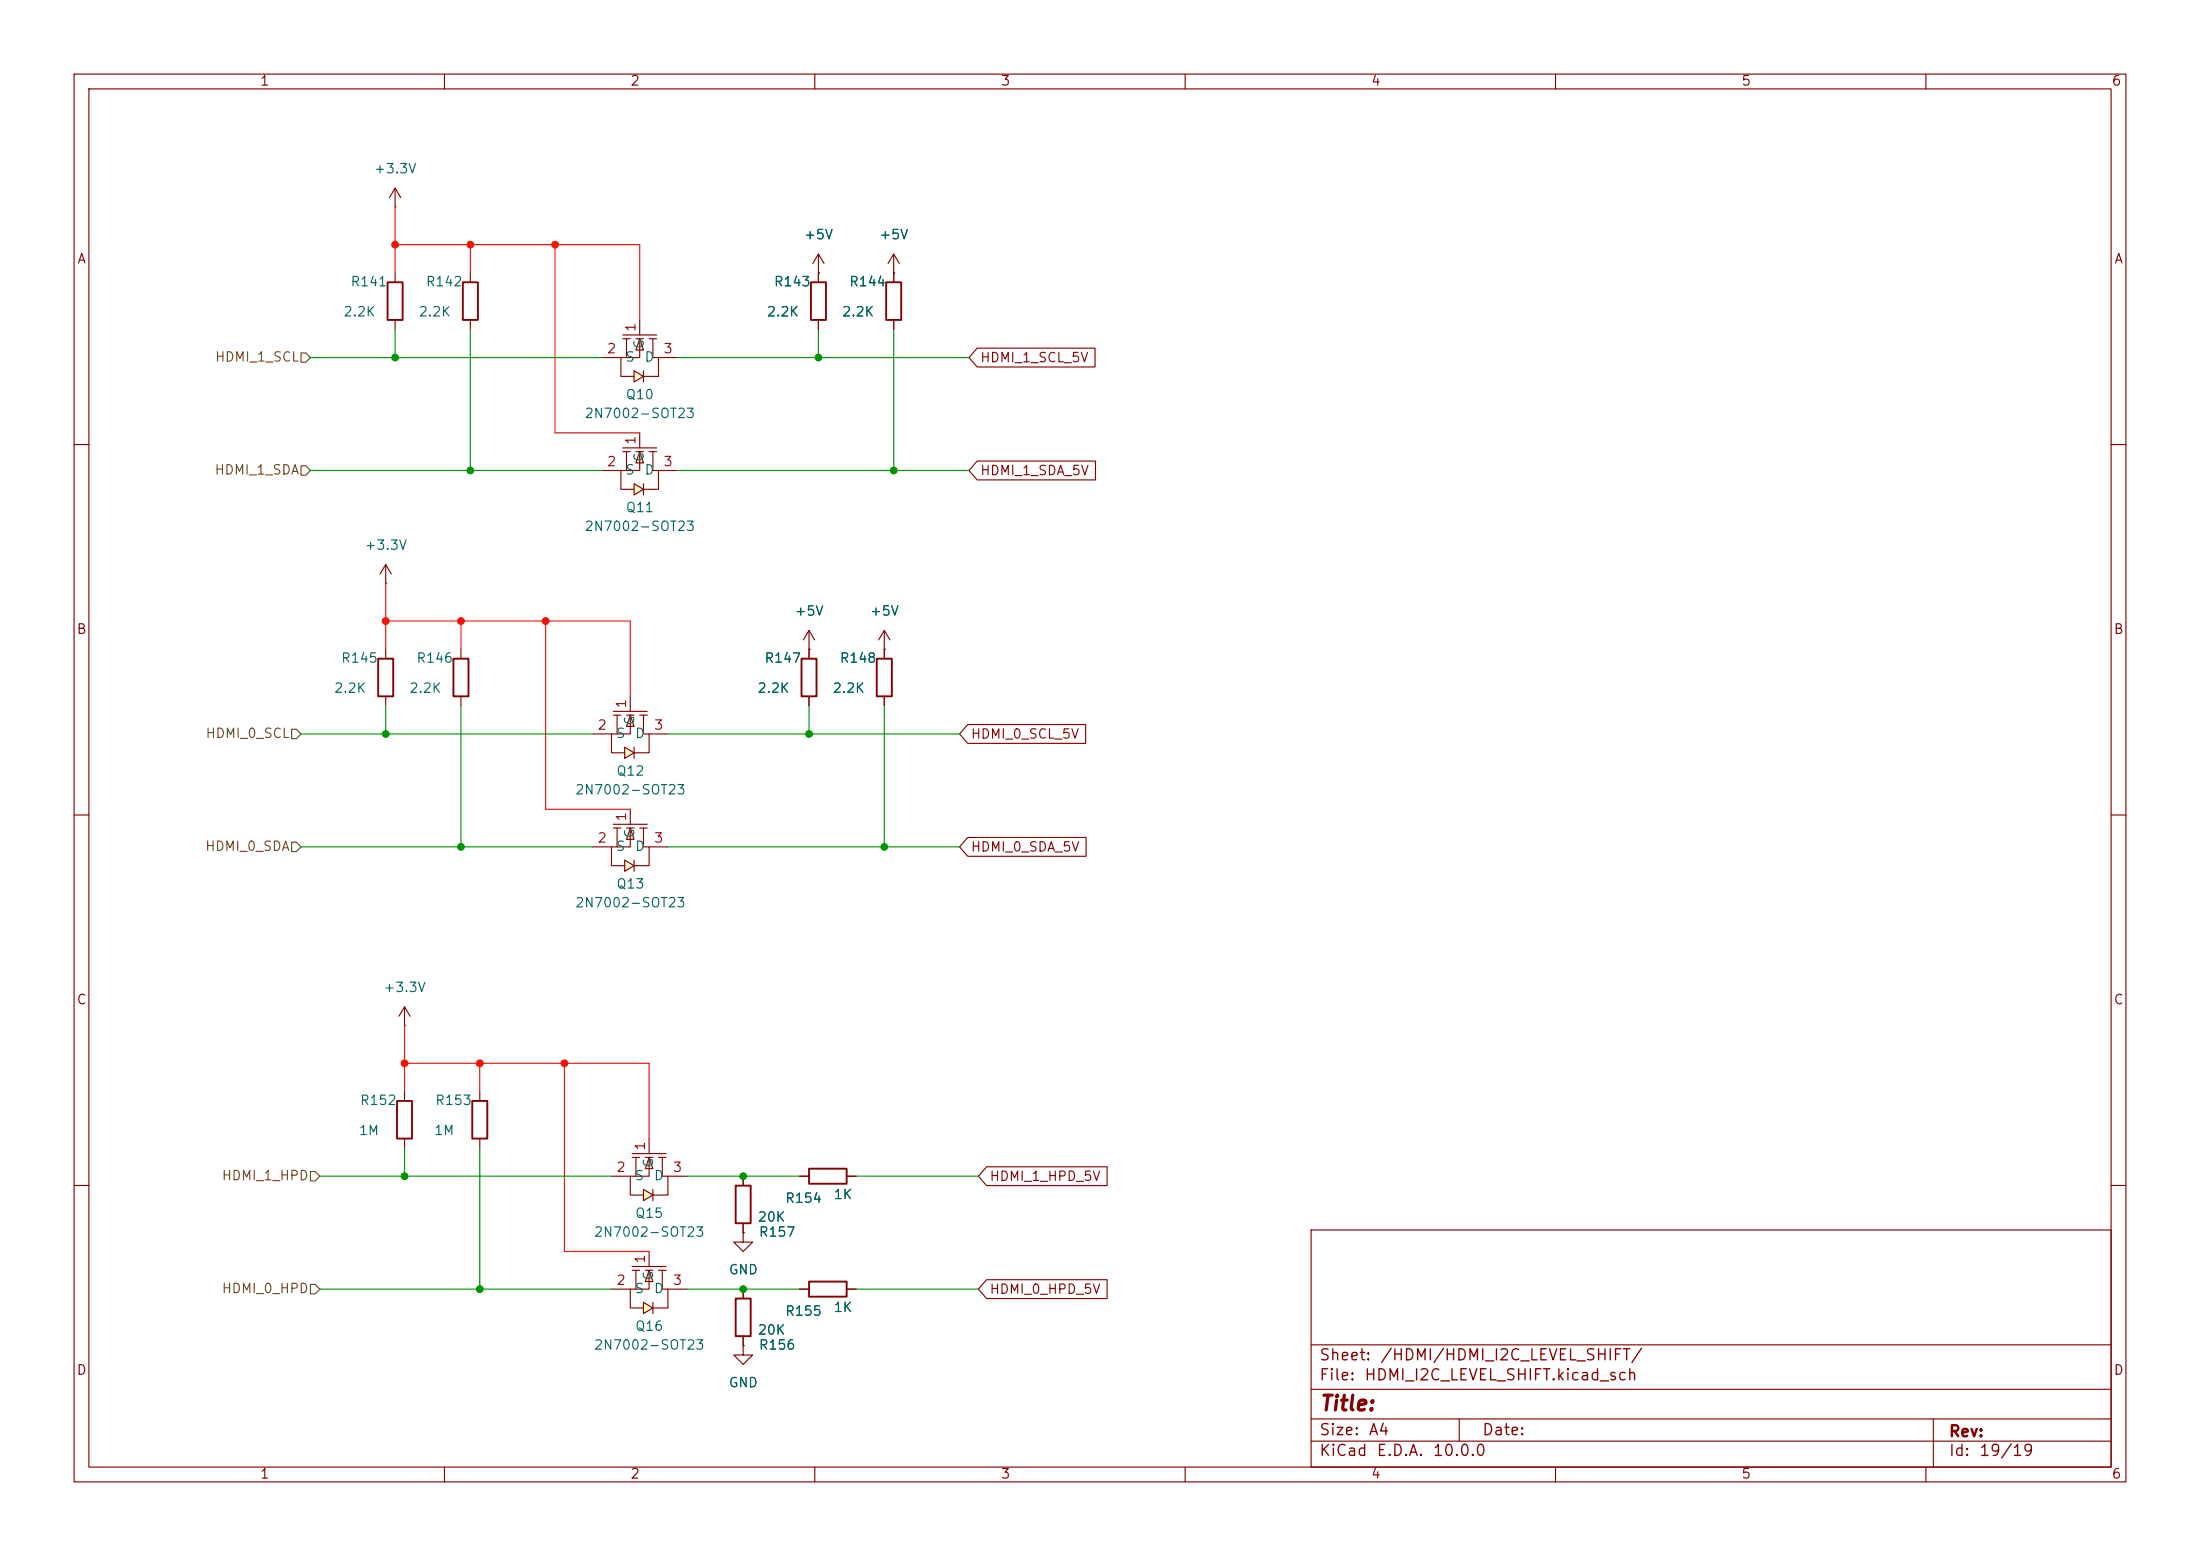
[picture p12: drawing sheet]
(kicad_sch
 (version 20260306)
 (generator "eeschema")
 (generator_version "10.0")
 (paper "A4")
 (lib_symbols
  (symbol "Device:R"
   (pin_numbers (hide yes))
   (pin_names
    (offset 0)) (exclude_from_sim no) (in_bom yes) (on_board yes)
   (in_pos_files yes)
   (duplicate_pin_numbers_are_jumpers no)
   (property "Reference" "R" (at 2.032 0 90) (show_name no) (do_not_autoplace no) (effects (font (size 1.27 1.27))))
   (property "Value" "R" (at 0 0 90) (show_name no) (do_not_autoplace no) (effects (font (size 1.27 1.27))))
   (property "Footprint" "" (at -1.778 0 90) (show_name no) (do_not_autoplace no) (hide yes) (effects (font (size 1.27 1.27))))
   (property "Datasheet" "" (at 0 0 0) (show_name no) (do_not_autoplace no) (hide yes) (effects (font (size 1.27 1.27))))
   (property "Description" "Resistor" (at 0 0 0) (show_name no) (do_not_autoplace no) (hide yes) (effects (font (size 1.27 1.27))))
   (symbol "R_0_1"
    (rectangle (start -1.016 -2.54) (end 1.016 2.54) (stroke (width 0.254) (type default)) (fill (type none))))
   (symbol "R_1_1"
    (pin passive line (at 0 3.81 270) (length 1.27) (name "" (effects (font (size 1.27 1.27)))) (number "1" (effects (font (size 1.27 1.27)))))
    (pin passive line (at 0 -3.81 90) (length 1.27) (name "" (effects (font (size 1.27 1.27)))) (number "2" (effects (font (size 1.27 1.27))))))
   (embedded_fonts no))
  (symbol "da:2N7002-SOT23" (exclude_from_sim no) (in_bom yes) (on_board yes)
   (in_pos_files yes)
   (duplicate_pin_numbers_are_jumpers no)
   (property "Reference" "Q" (at 0 10.16 0) (show_name no) (do_not_autoplace no) (effects (font (size 1.27 1.27))))
   (property "Value" "2N7002-SOT23" (at 0 -10.16 0) (show_name no) (do_not_autoplace no) (effects (font (size 1.27 1.27))))
   (property "Footprint" "easyeda2kicad:SOT-23_L2.9-W1.3-P1.90-LS2.4-BR" (at 0 -12.7 0) (show_name no) (do_not_autoplace no) (hide yes) (effects (font (size 1.27 1.27))))
   (property "Datasheet" "https://lcsc.com/product-detail/MOSFET_PUOLOP-2N7002-SOT23_C332103.html" (at 0 -15.24 0) (show_name no) (do_not_autoplace no) (hide yes) (effects (font (size 1.27 1.27))))
   (property "Description" "" (at 0 0 0) (show_name no) (do_not_autoplace no) (hide yes) (effects (font (size 1.27 1.27))))
   (property "LCSC Part" "C332103" (at 0 -17.78 0) (show_name no) (do_not_autoplace no) (hide yes) (effects (font (size 1.27 1.27))))
   (symbol "2N7002-SOT23_0_1"
    (polyline (pts (xy -3.05 2.29) (xy -3.05 -2.29)) (stroke (width 0) (type default)) (fill (type none)))
    (polyline (pts (xy -2.54 2.29) (xy -2.54 1.27)) (stroke (width 0) (type default)) (fill (type none)))
    (polyline (pts (xy -2.54 1.78) (xy 0 1.78) (xy 0 2.54) (xy 2.54 2.54) (xy 2.54 0.51)) (stroke (width 0) (type default)) (fill (type none)))
    (polyline (pts (xy -2.54 0) (xy -1.02 -0.51) (xy -1.02 0.51) (xy -2.54 0)) (stroke (width 0) (type default)) (fill (type background)))
    (polyline (pts (xy -2.54 0) (xy 0 0) (xy 0 -2.54) (xy 2.54 -2.54) (xy 2.54 -0.76)) (stroke (width 0) (type default)) (fill (type none)))
    (polyline (pts (xy -2.54 -0.51) (xy -2.54 0.51)) (stroke (width 0) (type default)) (fill (type none)))
    (polyline (pts (xy -2.54 -2.29) (xy -2.54 -1.27)) (stroke (width 0) (type default)) (fill (type none)))
    (polyline (pts (xy 0 -1.78) (xy -2.54 -1.78)) (stroke (width 0) (type default)) (fill (type none)))
    (polyline (pts (xy 2.54 0.51) (xy 1.78 -0.76) (xy 3.3 -0.76) (xy 2.54 0.51)) (stroke (width 0) (type default)) (fill (type background)))
    (polyline (pts (xy 3.3 0.51) (xy 3.05 0.51) (xy 2.03 0.51) (xy 1.78 0.51)) (stroke (width 0) (type default)) (fill (type none)))
    (pin unspecified line (at -5.08 0 0) (length 2.032) (name "G" (effects (font (size 1.27 1.27)))) (number "1" (effects (font (size 1.27 1.27)))))
    (pin unspecified line (at 0 -5.08 90) (length 2.54) (name "S" (effects (font (size 1.27 1.27)))) (number "2" (effects (font (size 1.27 1.27)))))
    (pin unspecified line (at 0 5.08 270) (length 2.54) (name "D" (effects (font (size 1.27 1.27)))) (number "3" (effects (font (size 1.27 1.27))))))
   (embedded_fonts no))
  (symbol "power:+3.3V"
   (power global)
   (pin_numbers (hide yes))
   (pin_names
    (offset 0) (hide yes)) (exclude_from_sim no) (in_bom yes) (on_board yes)
   (in_pos_files yes)
   (duplicate_pin_numbers_are_jumpers no)
   (property "Reference" "#PWR" (at 0 -3.81 0) (show_name no) (do_not_autoplace no) (hide yes) (effects (font (size 1.27 1.27))))
   (property "Value" "+3.3V" (at 0 3.556 0) (show_name no) (do_not_autoplace no) (effects (font (size 1.27 1.27))))
   (property "Footprint" "" (at 0 0 0) (show_name no) (do_not_autoplace no) (hide yes) (effects (font (size 1.27 1.27))))
   (property "Datasheet" "" (at 0 0 0) (show_name no) (do_not_autoplace no) (hide yes) (effects (font (size 1.27 1.27))))
   (property "Description" "Power symbol creates a global label with name \"+3.3V\"" (at 0 0 0) (show_name no) (do_not_autoplace no) (hide yes) (effects (font (size 1.27 1.27))))
   (symbol "+3.3V_0_1"
    (polyline (pts (xy -0.762 1.27) (xy 0 2.54)) (stroke (width 0) (type default)) (fill (type none)))
    (polyline (pts (xy 0 2.54) (xy 0.762 1.27)) (stroke (width 0) (type default)) (fill (type none)))
    (polyline (pts (xy 0 0) (xy 0 2.54)) (stroke (width 0) (type default)) (fill (type none))))
   (symbol "+3.3V_1_1"
    (pin power_in line (at 0 0 90) (length 0) (name "" (effects (font (size 1.27 1.27)))) (number "1" (effects (font (size 1.27 1.27))))))
   (embedded_fonts no))
  (symbol "power:+5V"
   (power global)
   (pin_numbers (hide yes))
   (pin_names
    (offset 0) (hide yes)) (exclude_from_sim no) (in_bom yes) (on_board yes)
   (in_pos_files yes)
   (duplicate_pin_numbers_are_jumpers no)
   (property "Reference" "#PWR" (at 0 -3.81 0) (show_name no) (do_not_autoplace no) (hide yes) (effects (font (size 1.27 1.27))))
   (property "Value" "+5V" (at 0 3.556 0) (show_name no) (do_not_autoplace no) (effects (font (size 1.27 1.27))))
   (property "Footprint" "" (at 0 0 0) (show_name no) (do_not_autoplace no) (hide yes) (effects (font (size 1.27 1.27))))
   (property "Datasheet" "" (at 0 0 0) (show_name no) (do_not_autoplace no) (hide yes) (effects (font (size 1.27 1.27))))
   (property "Description" "Power symbol creates a global label with name \"+5V\"" (at 0 0 0) (show_name no) (do_not_autoplace no) (hide yes) (effects (font (size 1.27 1.27))))
   (symbol "+5V_0_1"
    (polyline (pts (xy -0.762 1.27) (xy 0 2.54)) (stroke (width 0) (type default)) (fill (type none)))
    (polyline (pts (xy 0 2.54) (xy 0.762 1.27)) (stroke (width 0) (type default)) (fill (type none)))
    (polyline (pts (xy 0 0) (xy 0 2.54)) (stroke (width 0) (type default)) (fill (type none))))
   (symbol "+5V_1_1"
    (pin power_in line (at 0 0 90) (length 0) (name "" (effects (font (size 1.27 1.27)))) (number "1" (effects (font (size 1.27 1.27))))))
   (embedded_fonts no))
  (symbol "power:GND"
   (power global)
   (pin_numbers (hide yes))
   (pin_names
    (offset 0) (hide yes)) (exclude_from_sim no) (in_bom yes) (on_board yes)
   (in_pos_files yes)
   (duplicate_pin_numbers_are_jumpers no)
   (property "Reference" "#PWR" (at 0 -6.35 0) (show_name no) (do_not_autoplace no) (hide yes) (effects (font (size 1.27 1.27))))
   (property "Value" "GND" (at 0 -3.81 0) (show_name no) (do_not_autoplace no) (effects (font (size 1.27 1.27))))
   (property "Footprint" "" (at 0 0 0) (show_name no) (do_not_autoplace no) (hide yes) (effects (font (size 1.27 1.27))))
   (property "Datasheet" "" (at 0 0 0) (show_name no) (do_not_autoplace no) (hide yes) (effects (font (size 1.27 1.27))))
   (property "Description" "Power symbol creates a global label with name \"GND\" , ground" (at 0 0 0) (show_name no) (do_not_autoplace no) (hide yes) (effects (font (size 1.27 1.27))))
   (symbol "GND_0_1"
    (polyline (pts (xy 0 0) (xy 0 -1.27) (xy 1.27 -1.27) (xy 0 -2.54) (xy -1.27 -1.27) (xy 0 -1.27)) (stroke (width 0) (type default)) (fill (type none))))
   (symbol "GND_1_1"
    (pin power_in line (at 0 0 270) (length 0) (name "" (effects (font (size 1.27 1.27)))) (number "1" (effects (font (size 1.27 1.27))))))
   (embedded_fonts no)))
 (junction
  (at 120.65 63.5)
  (diameter 0)
  (color 0 0 0 0))
 (junction
  (at 100.33 158.75)
  (diameter 0)
  (color 0 0 0 0))
 (junction
  (at 62.23 114.3)
  (diameter 0)
  (color 0 0 0 0))
 (junction
  (at 52.07 83.82)
  (diameter 0)
  (color 0 0 0 0))
 (junction
  (at 73.66 83.82)
  (diameter 0)
  (color 0 0 0 0))
 (junction
  (at 53.34 48.26)
  (diameter 0)
  (color 0 0 0 0))
 (junction
  (at 52.07 99.06)
  (diameter 0)
  (color 0 0 0 0))
 (junction
  (at 62.23 83.82)
  (diameter 0)
  (color 0 0 0 0))
 (junction
  (at 110.49 48.26)
  (diameter 0)
  (color 0 0 0 0))
 (junction
  (at 109.22 99.06)
  (diameter 0)
  (color 0 0 0 0))
 (junction
  (at 119.38 114.3)
  (diameter 0)
  (color 0 0 0 0))
 (junction
  (at 63.5 63.5)
  (diameter 0)
  (color 0 0 0 0))
 (junction
  (at 64.77 173.99)
  (diameter 0)
  (color 0 0 0 0))
 (junction
  (at 76.2 143.51)
  (diameter 0)
  (color 0 0 0 0))
 (junction
  (at 54.61 158.75)
  (diameter 0)
  (color 0 0 0 0))
 (junction
  (at 53.34 33.02)
  (diameter 0)
  (color 0 0 0 0))
 (junction
  (at 74.93 33.02)
  (diameter 0)
  (color 0 0 0 0))
 (junction
  (at 100.33 173.99)
  (diameter 0)
  (color 0 0 0 0))
 (junction
  (at 63.5 33.02)
  (diameter 0)
  (color 0 0 0 0))
 (junction
  (at 64.77 143.51)
  (diameter 0)
  (color 0 0 0 0))
 (junction
  (at 54.61 143.51)
  (diameter 0)
  (color 0 0 0 0))
 (wire
  (pts (xy 54.61 158.75) (xy 43.18 158.75))
  (stroke (width 0) (type default)))
 (wire
  (pts (xy 52.07 99.06) (xy 80.01 99.06))
  (stroke (width 0) (type default)))
 (wire
  (pts (xy 85.09 83.82) (xy 73.66 83.82))
  (stroke (width 0) (type default)))
 (wire
  (pts (xy 74.93 58.42) (xy 74.93 33.02))
  (stroke (width 0) (type default)))
 (wire
  (pts (xy 85.09 93.98) (xy 85.09 83.82))
  (stroke (width 0) (type default)))
 (wire
  (pts (xy 109.22 99.06) (xy 129.54 99.06))
  (stroke (width 0) (type default)))
 (wire
  (pts (xy 76.2 168.91) (xy 76.2 143.51))
  (stroke (width 0) (type default)))
 (wire
  (pts (xy 64.77 147.32) (xy 64.77 143.51))
  (stroke (width 0) (type default)))
 (wire
  (pts (xy 52.07 95.25) (xy 52.07 99.06))
  (stroke (width 0) (type default)))
 (wire
  (pts (xy 119.38 114.3) (xy 129.54 114.3))
  (stroke (width 0) (type default)))
 (wire
  (pts (xy 120.65 63.5) (xy 130.81 63.5))
  (stroke (width 0) (type default)))
 (wire
  (pts (xy 54.61 143.51) (xy 54.61 147.32))
  (stroke (width 0) (type default)))
 (wire
  (pts (xy 90.17 114.3) (xy 119.38 114.3))
  (stroke (width 0) (type default)))
 (wire
  (pts (xy 54.61 138.43) (xy 54.61 143.51))
  (stroke (width 0) (type default)))
 (wire
  (pts (xy 92.71 173.99) (xy 100.33 173.99))
  (stroke (width 0) (type default)))
 (wire
  (pts (xy 73.66 83.82) (xy 62.23 83.82))
  (stroke (width 0) (type default)))
 (wire
  (pts (xy 54.61 154.94) (xy 54.61 158.75))
  (stroke (width 0) (type default)))
 (wire
  (pts (xy 87.63 153.67) (xy 87.63 143.51))
  (stroke (width 0) (type default)))
 (wire
  (pts (xy 100.33 173.99) (xy 107.95 173.99))
  (stroke (width 0) (type default)))
 (wire
  (pts (xy 119.38 114.3) (xy 119.38 95.25))
  (stroke (width 0) (type default)))
 (wire
  (pts (xy 100.33 158.75) (xy 107.95 158.75))
  (stroke (width 0) (type default)))
 (wire
  (pts (xy 76.2 143.51) (xy 64.77 143.51))
  (stroke (width 0) (type default)))
 (wire
  (pts (xy 91.44 63.5) (xy 120.65 63.5))
  (stroke (width 0) (type default)))
 (wire
  (pts (xy 53.34 27.94) (xy 53.34 33.02))
  (stroke (width 0) (type default)))
 (wire
  (pts (xy 62.23 95.25) (xy 62.23 114.3))
  (stroke (width 0) (type default)))
 (wire
  (pts (xy 41.91 63.5) (xy 63.5 63.5))
  (stroke (width 0) (type default)))
 (wire
  (pts (xy 87.63 143.51) (xy 76.2 143.51))
  (stroke (width 0) (type default)))
 (wire
  (pts (xy 52.07 83.82) (xy 62.23 83.82))
  (stroke (width 0) (type default)))
 (wire
  (pts (xy 40.64 114.3) (xy 62.23 114.3))
  (stroke (width 0) (type default)))
 (wire
  (pts (xy 91.44 48.26) (xy 110.49 48.26))
  (stroke (width 0) (type default)))
 (wire
  (pts (xy 120.65 63.5) (xy 120.65 44.45))
  (stroke (width 0) (type default)))
 (wire
  (pts (xy 53.34 33.02) (xy 53.34 36.83))
  (stroke (width 0) (type default)))
 (wire
  (pts (xy 86.36 43.18) (xy 86.36 33.02))
  (stroke (width 0) (type default)))
 (wire
  (pts (xy 73.66 109.22) (xy 73.66 83.82))
  (stroke (width 0) (type default)))
 (wire
  (pts (xy 86.36 58.42) (xy 74.93 58.42))
  (stroke (width 0) (type default)))
 (wire
  (pts (xy 53.34 48.26) (xy 81.28 48.26))
  (stroke (width 0) (type default)))
 (wire
  (pts (xy 86.36 33.02) (xy 74.93 33.02))
  (stroke (width 0) (type default)))
 (wire
  (pts (xy 52.07 78.74) (xy 52.07 83.82))
  (stroke (width 0) (type default)))
 (wire
  (pts (xy 81.28 63.5) (xy 63.5 63.5))
  (stroke (width 0) (type default)))
 (wire
  (pts (xy 54.61 143.51) (xy 64.77 143.51))
  (stroke (width 0) (type default)))
 (wire
  (pts (xy 87.63 168.91) (xy 76.2 168.91))
  (stroke (width 0) (type default)))
 (wire
  (pts (xy 53.34 33.02) (xy 63.5 33.02))
  (stroke (width 0) (type default)))
 (wire
  (pts (xy 63.5 36.83) (xy 63.5 33.02))
  (stroke (width 0) (type default)))
 (wire
  (pts (xy 82.55 173.99) (xy 64.77 173.99))
  (stroke (width 0) (type default)))
 (wire
  (pts (xy 109.22 99.06) (xy 109.22 95.25))
  (stroke (width 0) (type default)))
 (wire
  (pts (xy 52.07 99.06) (xy 40.64 99.06))
  (stroke (width 0) (type default)))
 (wire
  (pts (xy 115.57 173.99) (xy 132.08 173.99))
  (stroke (width 0) (type default)))
 (wire
  (pts (xy 52.07 83.82) (xy 52.07 87.63))
  (stroke (width 0) (type default)))
 (wire
  (pts (xy 74.93 33.02) (xy 63.5 33.02))
  (stroke (width 0) (type default)))
 (wire
  (pts (xy 53.34 44.45) (xy 53.34 48.26))
  (stroke (width 0) (type default)))
 (wire
  (pts (xy 43.18 173.99) (xy 64.77 173.99))
  (stroke (width 0) (type default)))
 (wire
  (pts (xy 110.49 48.26) (xy 130.81 48.26))
  (stroke (width 0) (type default)))
 (wire
  (pts (xy 63.5 44.45) (xy 63.5 63.5))
  (stroke (width 0) (type default)))
 (wire
  (pts (xy 80.01 114.3) (xy 62.23 114.3))
  (stroke (width 0) (type default)))
 (wire
  (pts (xy 115.57 158.75) (xy 132.08 158.75))
  (stroke (width 0) (type default)))
 (wire
  (pts (xy 110.49 48.26) (xy 110.49 44.45))
  (stroke (width 0) (type default)))
 (wire
  (pts (xy 54.61 158.75) (xy 82.55 158.75))
  (stroke (width 0) (type default)))
 (wire
  (pts (xy 90.17 99.06) (xy 109.22 99.06))
  (stroke (width 0) (type default)))
 (wire
  (pts (xy 92.71 158.75) (xy 100.33 158.75))
  (stroke (width 0) (type default)))
 (wire
  (pts (xy 85.09 109.22) (xy 73.66 109.22))
  (stroke (width 0) (type default)))
 (wire
  (pts (xy 53.34 48.26) (xy 41.91 48.26))
  (stroke (width 0) (type default)))
 (wire
  (pts (xy 64.77 154.94) (xy 64.77 173.99))
  (stroke (width 0) (type default)))
 (wire
  (pts (xy 62.23 87.63) (xy 62.23 83.82))
  (stroke (width 0) (type default)))
 (global_label "HDMI_1_SDA_5V"
  (shape input)
  (at 130.81 63.5 0)
  (fields_autoplaced yes)
  (effects (font (size 1.27 1.27)) (justify left))
  (property "Intersheetrefs" "${INTERSHEET_REFS}" (at 148.4304 63.5 0) (hide yes) (show_name no) (do_not_autoplace no) (effects (font (size 1.27 1.27)) (justify left))))
 (global_label "HDMI_0_HPD_5V"
  (shape input)
  (at 132.08 173.99 0)
  (fields_autoplaced yes)
  (effects (font (size 1.27 1.27)) (justify left))
  (property "Intersheetrefs" "${INTERSHEET_REFS}" (at 150.0028 173.99 0) (hide yes) (show_name no) (do_not_autoplace no) (effects (font (size 1.27 1.27)) (justify left))))
 (global_label "HDMI_1_HPD_5V"
  (shape input)
  (at 132.08 158.75 0)
  (fields_autoplaced yes)
  (effects (font (size 1.27 1.27)) (justify left))
  (property "Intersheetrefs" "${INTERSHEET_REFS}" (at 150.0028 158.75 0) (hide yes) (show_name no) (do_not_autoplace no) (effects (font (size 1.27 1.27)) (justify left))))
 (global_label "HDMI_0_SCL_5V"
  (shape input)
  (at 129.54 99.06 0)
  (fields_autoplaced yes)
  (effects (font (size 1.27 1.27)) (justify left))
  (property "Intersheetrefs" "${INTERSHEET_REFS}" (at 147.0999 99.06 0) (hide yes) (show_name no) (do_not_autoplace no) (effects (font (size 1.27 1.27)) (justify left))))
 (global_label "HDMI_0_SDA_5V"
  (shape input)
  (at 129.54 114.3 0)
  (fields_autoplaced yes)
  (effects (font (size 1.27 1.27)) (justify left))
  (property "Intersheetrefs" "${INTERSHEET_REFS}" (at 147.1604 114.3 0) (hide yes) (show_name no) (do_not_autoplace no) (effects (font (size 1.27 1.27)) (justify left))))
 (global_label "HDMI_1_SCL_5V"
  (shape input)
  (at 130.81 48.26 0)
  (fields_autoplaced yes)
  (effects (font (size 1.27 1.27)) (justify left))
  (property "Intersheetrefs" "${INTERSHEET_REFS}" (at 148.3699 48.26 0) (hide yes) (show_name no) (do_not_autoplace no) (effects (font (size 1.27 1.27)) (justify left))))
 (hierarchical_label "HDMI_0_SCL"
  (shape input)
  (at 40.64 99.06 180)
  (effects (font (size 1.27 1.27)) (justify right)))
 (hierarchical_label "HDMI_1_SDA"
  (shape input)
  (at 41.91 63.5 180)
  (effects (font (size 1.27 1.27)) (justify right)))
 (hierarchical_label "HDMI_1_SCL"
  (shape input)
  (at 41.91 48.26 180)
  (effects (font (size 1.27 1.27)) (justify right)))
 (hierarchical_label "HDMI_1_HPD"
  (shape input)
  (at 43.18 158.75 180)
  (effects (font (size 1.27 1.27)) (justify right)))
 (hierarchical_label "HDMI_0_HPD"
  (shape input)
  (at 43.18 173.99 180)
  (effects (font (size 1.27 1.27)) (justify right)))
 (hierarchical_label "HDMI_0_SDA"
  (shape input)
  (at 40.64 114.3 180)
  (effects (font (size 1.27 1.27)) (justify right)))
 (symbol
  (lib_id "power:+5V")
  (at 110.49 36.83 0)
  (unit 1)
  (body_style 1)
  (exclude_from_sim no)
  (in_bom yes)
  (on_board yes)
  (in_pos_files yes)
  (dnp no)
  (fields_autoplaced yes)
  (property "Reference" "#PWR0573" (at 110.49 40.64 0) (hide yes) (show_name no) (do_not_autoplace no) (effects (font (size 1.27 1.27))))
  (property "Value" "+5V" (at 110.49 31.75 0) (show_name no) (do_not_autoplace no) (effects (font (size 1.27 1.27))))
  (property "Footprint" "" (at 110.49 36.83 0) (hide yes) (show_name no) (do_not_autoplace no) (effects (font (size 1.27 1.27))))
  (property "Datasheet" "" (at 110.49 36.83 0) (hide yes) (show_name no) (do_not_autoplace no) (effects (font (size 1.27 1.27))))
  (property "Description" "Power symbol creates a global label with name \"+5V\"" (at 110.49 36.83 0) (hide yes) (show_name no) (do_not_autoplace no) (effects (font (size 1.27 1.27))))
  (pin "1"))
 (symbol
  (lib_id "Device:R")
  (at 100.33 177.8 0)
  (unit 1)
  (body_style 1)
  (exclude_from_sim no)
  (in_bom yes)
  (on_board yes)
  (in_pos_files yes)
  (dnp no)
  (property "Reference" "R156" (at 104.902 181.61 0) (show_name no) (do_not_autoplace no) (effects (font (size 1.27 1.27))))
  (property "Value" "20K" (at 104.14 179.578 0) (show_name no) (do_not_autoplace no) (effects (font (size 1.27 1.27))))
  (property "Footprint" "Resistor_SMD:R_0402_1005Metric" (at 98.552 177.8 90) (hide yes) (show_name no) (do_not_autoplace no) (effects (font (size 1.27 1.27))))
  (property "Datasheet" "" (at 100.33 177.8 0) (hide yes) (show_name no) (do_not_autoplace no) (effects (font (size 1.27 1.27))))
  (property "Description" "Resistor" (at 100.33 177.8 0) (hide yes) (show_name no) (do_not_autoplace no) (effects (font (size 1.27 1.27))))
  (pin "1")
  (pin "2"))
 (symbol
  (lib_id "power:+3.3V")
  (at 54.61 138.43 0)
  (unit 1)
  (body_style 1)
  (exclude_from_sim no)
  (in_bom yes)
  (on_board yes)
  (in_pos_files yes)
  (dnp no)
  (fields_autoplaced yes)
  (property "Reference" "#PWR0583" (at 54.61 142.24 0) (hide yes) (show_name no) (do_not_autoplace no) (effects (font (size 1.27 1.27))))
  (property "Value" "+3.3V" (at 54.61 133.35 0) (show_name no) (do_not_autoplace no) (effects (font (size 1.27 1.27))))
  (property "Footprint" "" (at 54.61 138.43 0) (hide yes) (show_name no) (do_not_autoplace no) (effects (font (size 1.27 1.27))))
  (property "Datasheet" "" (at 54.61 138.43 0) (hide yes) (show_name no) (do_not_autoplace no) (effects (font (size 1.27 1.27))))
  (property "Description" "Power symbol creates a global label with name \"+3.3V\"" (at 54.61 138.43 0) (hide yes) (show_name no) (do_not_autoplace no) (effects (font (size 1.27 1.27))))
  (pin "1"))
 (symbol
  (lib_id "power:GND")
  (at 100.33 181.61 0)
  (unit 1)
  (body_style 1)
  (exclude_from_sim no)
  (in_bom yes)
  (on_board yes)
  (in_pos_files yes)
  (dnp no)
  (fields_autoplaced yes)
  (property "Reference" "#PWR0585" (at 100.33 187.96 0) (hide yes) (show_name no) (do_not_autoplace no) (effects (font (size 1.27 1.27))))
  (property "Value" "GND" (at 100.33 186.69 0) (show_name no) (do_not_autoplace no) (effects (font (size 1.27 1.27))))
  (property "Footprint" "" (at 100.33 181.61 0) (hide yes) (show_name no) (do_not_autoplace no) (effects (font (size 1.27 1.27))))
  (property "Datasheet" "" (at 100.33 181.61 0) (hide yes) (show_name no) (do_not_autoplace no) (effects (font (size 1.27 1.27))))
  (property "Description" "Power symbol creates a global label with name \"GND\" , ground" (at 100.33 181.61 0) (hide yes) (show_name no) (do_not_autoplace no) (effects (font (size 1.27 1.27))))
  (pin "1"))
 (symbol
  (lib_id "power:+3.3V")
  (at 53.34 27.94 0)
  (unit 1)
  (body_style 1)
  (exclude_from_sim no)
  (in_bom yes)
  (on_board yes)
  (in_pos_files yes)
  (dnp no)
  (fields_autoplaced yes)
  (property "Reference" "#PWR0575" (at 53.34 31.75 0) (hide yes) (show_name no) (do_not_autoplace no) (effects (font (size 1.27 1.27))))
  (property "Value" "+3.3V" (at 53.34 22.86 0) (show_name no) (do_not_autoplace no) (effects (font (size 1.27 1.27))))
  (property "Footprint" "" (at 53.34 27.94 0) (hide yes) (show_name no) (do_not_autoplace no) (effects (font (size 1.27 1.27))))
  (property "Datasheet" "" (at 53.34 27.94 0) (hide yes) (show_name no) (do_not_autoplace no) (effects (font (size 1.27 1.27))))
  (property "Description" "Power symbol creates a global label with name \"+3.3V\"" (at 53.34 27.94 0) (hide yes) (show_name no) (do_not_autoplace no) (effects (font (size 1.27 1.27))))
  (pin "1"))
 (symbol
  (lib_id "Device:R")
  (at 53.34 40.64 180)
  (unit 1)
  (body_style 1)
  (exclude_from_sim no)
  (in_bom yes)
  (on_board yes)
  (in_pos_files yes)
  (dnp no)
  (property "Reference" "R141" (at 49.784 38.1 0) (show_name no) (do_not_autoplace no) (effects (font (size 1.27 1.27))))
  (property "Value" "2.2K" (at 48.514 42.164 0) (show_name no) (do_not_autoplace no) (effects (font (size 1.27 1.27))))
  (property "Footprint" "Resistor_SMD:R_0402_1005Metric" (at 55.118 40.64 90) (hide yes) (show_name no) (do_not_autoplace no) (effects (font (size 1.27 1.27))))
  (property "Datasheet" "" (at 53.34 40.64 0) (hide yes) (show_name no) (do_not_autoplace no) (effects (font (size 1.27 1.27))))
  (property "Description" "Resistor" (at 53.34 40.64 0) (hide yes) (show_name no) (do_not_autoplace no) (effects (font (size 1.27 1.27))))
  (pin "1")
  (pin "2"))
 (symbol
  (lib_id "Device:R")
  (at 111.76 173.99 270)
  (unit 1)
  (body_style 1)
  (exclude_from_sim no)
  (in_bom yes)
  (on_board yes)
  (in_pos_files yes)
  (dnp no)
  (property "Reference" "R155" (at 108.458 177.038 90) (show_name no) (do_not_autoplace no) (effects (font (size 1.27 1.27))))
  (property "Value" "1K" (at 113.792 176.53 90) (show_name no) (do_not_autoplace no) (effects (font (size 1.27 1.27))))
  (property "Footprint" "Resistor_SMD:R_0402_1005Metric" (at 111.76 172.212 90) (hide yes) (show_name no) (do_not_autoplace no) (effects (font (size 1.27 1.27))))
  (property "Datasheet" "" (at 111.76 173.99 0) (hide yes) (show_name no) (do_not_autoplace no) (effects (font (size 1.27 1.27))))
  (property "Description" "Resistor" (at 111.76 173.99 0) (hide yes) (show_name no) (do_not_autoplace no) (effects (font (size 1.27 1.27))))
  (pin "1")
  (pin "2"))
 (symbol
  (lib_id "da:2N7002-SOT23")
  (at 87.63 173.99 270)
  (unit 1)
  (body_style 1)
  (exclude_from_sim no)
  (in_bom yes)
  (on_board yes)
  (in_pos_files yes)
  (dnp no)
  (property "Reference" "Q16" (at 87.63 179.07 90) (show_name no) (do_not_autoplace no) (effects (font (size 1.27 1.27))))
  (property "Value" "2N7002-SOT23" (at 87.63 181.61 90) (show_name no) (do_not_autoplace no) (effects (font (size 1.27 1.27))))
  (property "Footprint" "easyeda2kicad:SOT-23_L2.9-W1.3-P1.90-LS2.4-BR" (at 74.93 173.99 0) (hide yes) (show_name no) (do_not_autoplace no) (effects (font (size 1.27 1.27))))
  (property "Datasheet" "https://lcsc.com/product-detail/MOSFET_PUOLOP-2N7002-SOT23_C332103.html" (at 72.39 173.99 0) (hide yes) (show_name no) (do_not_autoplace no) (effects (font (size 1.27 1.27))))
  (property "Description" "" (at 87.63 173.99 0) (hide yes) (show_name no) (do_not_autoplace no) (effects (font (size 1.27 1.27))))
  (property "LCSC Part" "C332103" (at 69.85 173.99 0) (hide yes) (show_name no) (do_not_autoplace no) (effects (font (size 1.27 1.27))))
  (pin "3")
  (pin "1")
  (pin "2"))
 (symbol
  (lib_id "da:2N7002-SOT23")
  (at 85.09 114.3 270)
  (unit 1)
  (body_style 1)
  (exclude_from_sim no)
  (in_bom yes)
  (on_board yes)
  (in_pos_files yes)
  (dnp no)
  (property "Reference" "Q13" (at 85.09 119.38 90) (show_name no) (do_not_autoplace no) (effects (font (size 1.27 1.27))))
  (property "Value" "2N7002-SOT23" (at 85.09 121.92 90) (show_name no) (do_not_autoplace no) (effects (font (size 1.27 1.27))))
  (property "Footprint" "easyeda2kicad:SOT-23_L2.9-W1.3-P1.90-LS2.4-BR" (at 72.39 114.3 0) (hide yes) (show_name no) (do_not_autoplace no) (effects (font (size 1.27 1.27))))
  (property "Datasheet" "https://lcsc.com/product-detail/MOSFET_PUOLOP-2N7002-SOT23_C332103.html" (at 69.85 114.3 0) (hide yes) (show_name no) (do_not_autoplace no) (effects (font (size 1.27 1.27))))
  (property "Description" "" (at 85.09 114.3 0) (hide yes) (show_name no) (do_not_autoplace no) (effects (font (size 1.27 1.27))))
  (property "LCSC Part" "C332103" (at 67.31 114.3 0) (hide yes) (show_name no) (do_not_autoplace no) (effects (font (size 1.27 1.27))))
  (pin "3")
  (pin "1")
  (pin "2"))
 (symbol
  (lib_id "power:+5V")
  (at 119.38 87.63 0)
  (unit 1)
  (body_style 1)
  (exclude_from_sim no)
  (in_bom yes)
  (on_board yes)
  (in_pos_files yes)
  (dnp no)
  (fields_autoplaced yes)
  (property "Reference" "#PWR0578" (at 119.38 91.44 0) (hide yes) (show_name no) (do_not_autoplace no) (effects (font (size 1.27 1.27))))
  (property "Value" "+5V" (at 119.38 82.55 0) (show_name no) (do_not_autoplace no) (effects (font (size 1.27 1.27))))
  (property "Footprint" "" (at 119.38 87.63 0) (hide yes) (show_name no) (do_not_autoplace no) (effects (font (size 1.27 1.27))))
  (property "Datasheet" "" (at 119.38 87.63 0) (hide yes) (show_name no) (do_not_autoplace no) (effects (font (size 1.27 1.27))))
  (property "Description" "Power symbol creates a global label with name \"+5V\"" (at 119.38 87.63 0) (hide yes) (show_name no) (do_not_autoplace no) (effects (font (size 1.27 1.27))))
  (pin "1"))
 (symbol
  (lib_id "da:2N7002-SOT23")
  (at 86.36 63.5 270)
  (unit 1)
  (body_style 1)
  (exclude_from_sim no)
  (in_bom yes)
  (on_board yes)
  (in_pos_files yes)
  (dnp no)
  (property "Reference" "Q11" (at 86.36 68.58 90) (show_name no) (do_not_autoplace no) (effects (font (size 1.27 1.27))))
  (property "Value" "2N7002-SOT23" (at 86.36 71.12 90) (show_name no) (do_not_autoplace no) (effects (font (size 1.27 1.27))))
  (property "Footprint" "easyeda2kicad:SOT-23_L2.9-W1.3-P1.90-LS2.4-BR" (at 73.66 63.5 0) (hide yes) (show_name no) (do_not_autoplace no) (effects (font (size 1.27 1.27))))
  (property "Datasheet" "https://lcsc.com/product-detail/MOSFET_PUOLOP-2N7002-SOT23_C332103.html" (at 71.12 63.5 0) (hide yes) (show_name no) (do_not_autoplace no) (effects (font (size 1.27 1.27))))
  (property "Description" "" (at 86.36 63.5 0) (hide yes) (show_name no) (do_not_autoplace no) (effects (font (size 1.27 1.27))))
  (property "LCSC Part" "C332103" (at 68.58 63.5 0) (hide yes) (show_name no) (do_not_autoplace no) (effects (font (size 1.27 1.27))))
  (pin "3")
  (pin "1")
  (pin "2"))
 (symbol
  (lib_id "da:2N7002-SOT23")
  (at 87.63 158.75 270)
  (unit 1)
  (body_style 1)
  (exclude_from_sim no)
  (in_bom yes)
  (on_board yes)
  (in_pos_files yes)
  (dnp no)
  (property "Reference" "Q15" (at 87.63 163.83 90) (show_name no) (do_not_autoplace no) (effects (font (size 1.27 1.27))))
  (property "Value" "2N7002-SOT23" (at 87.63 166.37 90) (show_name no) (do_not_autoplace no) (effects (font (size 1.27 1.27))))
  (property "Footprint" "easyeda2kicad:SOT-23_L2.9-W1.3-P1.90-LS2.4-BR" (at 74.93 158.75 0) (hide yes) (show_name no) (do_not_autoplace no) (effects (font (size 1.27 1.27))))
  (property "Datasheet" "https://lcsc.com/product-detail/MOSFET_PUOLOP-2N7002-SOT23_C332103.html" (at 72.39 158.75 0) (hide yes) (show_name no) (do_not_autoplace no) (effects (font (size 1.27 1.27))))
  (property "Description" "" (at 87.63 158.75 0) (hide yes) (show_name no) (do_not_autoplace no) (effects (font (size 1.27 1.27))))
  (property "LCSC Part" "C332103" (at 69.85 158.75 0) (hide yes) (show_name no) (do_not_autoplace no) (effects (font (size 1.27 1.27))))
  (pin "3")
  (pin "1")
  (pin "2"))
 (symbol
  (lib_id "da:2N7002-SOT23")
  (at 85.09 99.06 270)
  (unit 1)
  (body_style 1)
  (exclude_from_sim no)
  (in_bom yes)
  (on_board yes)
  (in_pos_files yes)
  (dnp no)
  (property "Reference" "Q12" (at 85.09 104.14 90) (show_name no) (do_not_autoplace no) (effects (font (size 1.27 1.27))))
  (property "Value" "2N7002-SOT23" (at 85.09 106.68 90) (show_name no) (do_not_autoplace no) (effects (font (size 1.27 1.27))))
  (property "Footprint" "easyeda2kicad:SOT-23_L2.9-W1.3-P1.90-LS2.4-BR" (at 72.39 99.06 0) (hide yes) (show_name no) (do_not_autoplace no) (effects (font (size 1.27 1.27))))
  (property "Datasheet" "https://lcsc.com/product-detail/MOSFET_PUOLOP-2N7002-SOT23_C332103.html" (at 69.85 99.06 0) (hide yes) (show_name no) (do_not_autoplace no) (effects (font (size 1.27 1.27))))
  (property "Description" "" (at 85.09 99.06 0) (hide yes) (show_name no) (do_not_autoplace no) (effects (font (size 1.27 1.27))))
  (property "LCSC Part" "C332103" (at 67.31 99.06 0) (hide yes) (show_name no) (do_not_autoplace no) (effects (font (size 1.27 1.27))))
  (pin "3")
  (pin "1")
  (pin "2"))
 (symbol
  (lib_id "Device:R")
  (at 120.65 40.64 180)
  (unit 1)
  (body_style 1)
  (exclude_from_sim no)
  (in_bom yes)
  (on_board yes)
  (in_pos_files yes)
  (dnp no)
  (property "Reference" "R144" (at 117.094 38.1 0) (show_name no) (do_not_autoplace no) (effects (font (size 1.27 1.27))))
  (property "Value" "2.2K" (at 115.824 42.164 0) (show_name no) (do_not_autoplace no) (effects (font (size 1.27 1.27))))
  (property "Footprint" "Resistor_SMD:R_0402_1005Metric" (at 122.428 40.64 90) (hide yes) (show_name no) (do_not_autoplace no) (effects (font (size 1.27 1.27))))
  (property "Datasheet" "" (at 120.65 40.64 0) (hide yes) (show_name no) (do_not_autoplace no) (effects (font (size 1.27 1.27))))
  (property "Description" "Resistor" (at 120.65 40.64 0) (hide yes) (show_name no) (do_not_autoplace no) (effects (font (size 1.27 1.27))))
  (pin "1")
  (pin "2"))
 (symbol
  (lib_id "Device:R")
  (at 54.61 151.13 180)
  (unit 1)
  (body_style 1)
  (exclude_from_sim no)
  (in_bom yes)
  (on_board yes)
  (in_pos_files yes)
  (dnp no)
  (property "Reference" "R152" (at 51.054 148.59 0) (show_name no) (do_not_autoplace no) (effects (font (size 1.27 1.27))))
  (property "Value" "1M" (at 49.784 152.654 0) (show_name no) (do_not_autoplace no) (effects (font (size 1.27 1.27))))
  (property "Footprint" "Resistor_SMD:R_0402_1005Metric" (at 56.388 151.13 90) (hide yes) (show_name no) (do_not_autoplace no) (effects (font (size 1.27 1.27))))
  (property "Datasheet" "" (at 54.61 151.13 0) (hide yes) (show_name no) (do_not_autoplace no) (effects (font (size 1.27 1.27))))
  (property "Description" "Resistor" (at 54.61 151.13 0) (hide yes) (show_name no) (do_not_autoplace no) (effects (font (size 1.27 1.27))))
  (pin "1")
  (pin "2"))
 (symbol
  (lib_id "Device:R")
  (at 100.33 162.56 0)
  (unit 1)
  (body_style 1)
  (exclude_from_sim no)
  (in_bom yes)
  (on_board yes)
  (in_pos_files yes)
  (dnp no)
  (property "Reference" "R157" (at 104.902 166.37 0) (show_name no) (do_not_autoplace no) (effects (font (size 1.27 1.27))))
  (property "Value" "20K" (at 104.14 164.338 0) (show_name no) (do_not_autoplace no) (effects (font (size 1.27 1.27))))
  (property "Footprint" "Resistor_SMD:R_0402_1005Metric" (at 98.552 162.56 90) (hide yes) (show_name no) (do_not_autoplace no) (effects (font (size 1.27 1.27))))
  (property "Datasheet" "" (at 100.33 162.56 0) (hide yes) (show_name no) (do_not_autoplace no) (effects (font (size 1.27 1.27))))
  (property "Description" "Resistor" (at 100.33 162.56 0) (hide yes) (show_name no) (do_not_autoplace no) (effects (font (size 1.27 1.27))))
  (pin "1")
  (pin "2"))
 (symbol
  (lib_id "Device:R")
  (at 110.49 40.64 180)
  (unit 1)
  (body_style 1)
  (exclude_from_sim no)
  (in_bom yes)
  (on_board yes)
  (in_pos_files yes)
  (dnp no)
  (property "Reference" "R143" (at 106.934 38.1 0) (show_name no) (do_not_autoplace no) (effects (font (size 1.27 1.27))))
  (property "Value" "2.2K" (at 105.664 42.164 0) (show_name no) (do_not_autoplace no) (effects (font (size 1.27 1.27))))
  (property "Footprint" "Resistor_SMD:R_0402_1005Metric" (at 112.268 40.64 90) (hide yes) (show_name no) (do_not_autoplace no) (effects (font (size 1.27 1.27))))
  (property "Datasheet" "" (at 110.49 40.64 0) (hide yes) (show_name no) (do_not_autoplace no) (effects (font (size 1.27 1.27))))
  (property "Description" "Resistor" (at 110.49 40.64 0) (hide yes) (show_name no) (do_not_autoplace no) (effects (font (size 1.27 1.27))))
  (pin "1")
  (pin "2"))
 (symbol
  (lib_id "da:2N7002-SOT23")
  (at 86.36 48.26 270)
  (unit 1)
  (body_style 1)
  (exclude_from_sim no)
  (in_bom yes)
  (on_board yes)
  (in_pos_files yes)
  (dnp no)
  (property "Reference" "Q10" (at 86.36 53.34 90) (show_name no) (do_not_autoplace no) (effects (font (size 1.27 1.27))))
  (property "Value" "2N7002-SOT23" (at 86.36 55.88 90) (show_name no) (do_not_autoplace no) (effects (font (size 1.27 1.27))))
  (property "Footprint" "easyeda2kicad:SOT-23_L2.9-W1.3-P1.90-LS2.4-BR" (at 73.66 48.26 0) (hide yes) (show_name no) (do_not_autoplace no) (effects (font (size 1.27 1.27))))
  (property "Datasheet" "https://lcsc.com/product-detail/MOSFET_PUOLOP-2N7002-SOT23_C332103.html" (at 71.12 48.26 0) (hide yes) (show_name no) (do_not_autoplace no) (effects (font (size 1.27 1.27))))
  (property "Description" "" (at 86.36 48.26 0) (hide yes) (show_name no) (do_not_autoplace no) (effects (font (size 1.27 1.27))))
  (property "LCSC Part" "C332103" (at 68.58 48.26 0) (hide yes) (show_name no) (do_not_autoplace no) (effects (font (size 1.27 1.27))))
  (pin "3")
  (pin "1")
  (pin "2"))
 (symbol
  (lib_id "power:GND")
  (at 100.33 166.37 0)
  (unit 1)
  (body_style 1)
  (exclude_from_sim no)
  (in_bom yes)
  (on_board yes)
  (in_pos_files yes)
  (dnp no)
  (fields_autoplaced yes)
  (property "Reference" "#PWR0584" (at 100.33 172.72 0) (hide yes) (show_name no) (do_not_autoplace no) (effects (font (size 1.27 1.27))))
  (property "Value" "GND" (at 100.33 171.45 0) (show_name no) (do_not_autoplace no) (effects (font (size 1.27 1.27))))
  (property "Footprint" "" (at 100.33 166.37 0) (hide yes) (show_name no) (do_not_autoplace no) (effects (font (size 1.27 1.27))))
  (property "Datasheet" "" (at 100.33 166.37 0) (hide yes) (show_name no) (do_not_autoplace no) (effects (font (size 1.27 1.27))))
  (property "Description" "Power symbol creates a global label with name \"GND\" , ground" (at 100.33 166.37 0) (hide yes) (show_name no) (do_not_autoplace no) (effects (font (size 1.27 1.27))))
  (pin "1"))
 (symbol
  (lib_id "Device:R")
  (at 64.77 151.13 180)
  (unit 1)
  (body_style 1)
  (exclude_from_sim no)
  (in_bom yes)
  (on_board yes)
  (in_pos_files yes)
  (dnp no)
  (property "Reference" "R153" (at 61.214 148.59 0) (show_name no) (do_not_autoplace no) (effects (font (size 1.27 1.27))))
  (property "Value" "1M" (at 59.944 152.654 0) (show_name no) (do_not_autoplace no) (effects (font (size 1.27 1.27))))
  (property "Footprint" "Resistor_SMD:R_0402_1005Metric" (at 66.548 151.13 90) (hide yes) (show_name no) (do_not_autoplace no) (effects (font (size 1.27 1.27))))
  (property "Datasheet" "" (at 64.77 151.13 0) (hide yes) (show_name no) (do_not_autoplace no) (effects (font (size 1.27 1.27))))
  (property "Description" "Resistor" (at 64.77 151.13 0) (hide yes) (show_name no) (do_not_autoplace no) (effects (font (size 1.27 1.27))))
  (pin "1")
  (pin "2"))
 (symbol
  (lib_id "Device:R")
  (at 111.76 158.75 270)
  (unit 1)
  (body_style 1)
  (exclude_from_sim no)
  (in_bom yes)
  (on_board yes)
  (in_pos_files yes)
  (dnp no)
  (property "Reference" "R154" (at 108.458 161.798 90) (show_name no) (do_not_autoplace no) (effects (font (size 1.27 1.27))))
  (property "Value" "1K" (at 113.792 161.29 90) (show_name no) (do_not_autoplace no) (effects (font (size 1.27 1.27))))
  (property "Footprint" "Resistor_SMD:R_0402_1005Metric" (at 111.76 156.972 90) (hide yes) (show_name no) (do_not_autoplace no) (effects (font (size 1.27 1.27))))
  (property "Datasheet" "" (at 111.76 158.75 0) (hide yes) (show_name no) (do_not_autoplace no) (effects (font (size 1.27 1.27))))
  (property "Description" "Resistor" (at 111.76 158.75 0) (hide yes) (show_name no) (do_not_autoplace no) (effects (font (size 1.27 1.27))))
  (pin "1")
  (pin "2"))
 (symbol
  (lib_id "power:+5V")
  (at 109.22 87.63 0)
  (unit 1)
  (body_style 1)
  (exclude_from_sim no)
  (in_bom yes)
  (on_board yes)
  (in_pos_files yes)
  (dnp no)
  (fields_autoplaced yes)
  (property "Reference" "#PWR0577" (at 109.22 91.44 0) (hide yes) (show_name no) (do_not_autoplace no) (effects (font (size 1.27 1.27))))
  (property "Value" "+5V" (at 109.22 82.55 0) (show_name no) (do_not_autoplace no) (effects (font (size 1.27 1.27))))
  (property "Footprint" "" (at 109.22 87.63 0) (hide yes) (show_name no) (do_not_autoplace no) (effects (font (size 1.27 1.27))))
  (property "Datasheet" "" (at 109.22 87.63 0) (hide yes) (show_name no) (do_not_autoplace no) (effects (font (size 1.27 1.27))))
  (property "Description" "Power symbol creates a global label with name \"+5V\"" (at 109.22 87.63 0) (hide yes) (show_name no) (do_not_autoplace no) (effects (font (size 1.27 1.27))))
  (pin "1"))
 (symbol
  (lib_id "Device:R")
  (at 62.23 91.44 180)
  (unit 1)
  (body_style 1)
  (exclude_from_sim no)
  (in_bom yes)
  (on_board yes)
  (in_pos_files yes)
  (dnp no)
  (property "Reference" "R146" (at 58.674 88.9 0) (show_name no) (do_not_autoplace no) (effects (font (size 1.27 1.27))))
  (property "Value" "2.2K" (at 57.404 92.964 0) (show_name no) (do_not_autoplace no) (effects (font (size 1.27 1.27))))
  (property "Footprint" "Resistor_SMD:R_0402_1005Metric" (at 64.008 91.44 90) (hide yes) (show_name no) (do_not_autoplace no) (effects (font (size 1.27 1.27))))
  (property "Datasheet" "" (at 62.23 91.44 0) (hide yes) (show_name no) (do_not_autoplace no) (effects (font (size 1.27 1.27))))
  (property "Description" "Resistor" (at 62.23 91.44 0) (hide yes) (show_name no) (do_not_autoplace no) (effects (font (size 1.27 1.27))))
  (pin "1")
  (pin "2"))
 (symbol
  (lib_id "Device:R")
  (at 63.5 40.64 180)
  (unit 1)
  (body_style 1)
  (exclude_from_sim no)
  (in_bom yes)
  (on_board yes)
  (in_pos_files yes)
  (dnp no)
  (property "Reference" "R142" (at 59.944 38.1 0) (show_name no) (do_not_autoplace no) (effects (font (size 1.27 1.27))))
  (property "Value" "2.2K" (at 58.674 42.164 0) (show_name no) (do_not_autoplace no) (effects (font (size 1.27 1.27))))
  (property "Footprint" "Resistor_SMD:R_0402_1005Metric" (at 65.278 40.64 90) (hide yes) (show_name no) (do_not_autoplace no) (effects (font (size 1.27 1.27))))
  (property "Datasheet" "" (at 63.5 40.64 0) (hide yes) (show_name no) (do_not_autoplace no) (effects (font (size 1.27 1.27))))
  (property "Description" "Resistor" (at 63.5 40.64 0) (hide yes) (show_name no) (do_not_autoplace no) (effects (font (size 1.27 1.27))))
  (pin "1")
  (pin "2"))
 (symbol
  (lib_id "power:+5V")
  (at 120.65 36.83 0)
  (unit 1)
  (body_style 1)
  (exclude_from_sim no)
  (in_bom yes)
  (on_board yes)
  (in_pos_files yes)
  (dnp no)
  (fields_autoplaced yes)
  (property "Reference" "#PWR0574" (at 120.65 40.64 0) (hide yes) (show_name no) (do_not_autoplace no) (effects (font (size 1.27 1.27))))
  (property "Value" "+5V" (at 120.65 31.75 0) (show_name no) (do_not_autoplace no) (effects (font (size 1.27 1.27))))
  (property "Footprint" "" (at 120.65 36.83 0) (hide yes) (show_name no) (do_not_autoplace no) (effects (font (size 1.27 1.27))))
  (property "Datasheet" "" (at 120.65 36.83 0) (hide yes) (show_name no) (do_not_autoplace no) (effects (font (size 1.27 1.27))))
  (property "Description" "Power symbol creates a global label with name \"+5V\"" (at 120.65 36.83 0) (hide yes) (show_name no) (do_not_autoplace no) (effects (font (size 1.27 1.27))))
  (pin "1"))
 (symbol
  (lib_id "Device:R")
  (at 109.22 91.44 180)
  (unit 1)
  (body_style 1)
  (exclude_from_sim no)
  (in_bom yes)
  (on_board yes)
  (in_pos_files yes)
  (dnp no)
  (property "Reference" "R147" (at 105.664 88.9 0) (show_name no) (do_not_autoplace no) (effects (font (size 1.27 1.27))))
  (property "Value" "2.2K" (at 104.394 92.964 0) (show_name no) (do_not_autoplace no) (effects (font (size 1.27 1.27))))
  (property "Footprint" "Resistor_SMD:R_0402_1005Metric" (at 110.998 91.44 90) (hide yes) (show_name no) (do_not_autoplace no) (effects (font (size 1.27 1.27))))
  (property "Datasheet" "" (at 109.22 91.44 0) (hide yes) (show_name no) (do_not_autoplace no) (effects (font (size 1.27 1.27))))
  (property "Description" "Resistor" (at 109.22 91.44 0) (hide yes) (show_name no) (do_not_autoplace no) (effects (font (size 1.27 1.27))))
  (pin "1")
  (pin "2"))
 (symbol
  (lib_id "Device:R")
  (at 119.38 91.44 180)
  (unit 1)
  (body_style 1)
  (exclude_from_sim no)
  (in_bom yes)
  (on_board yes)
  (in_pos_files yes)
  (dnp no)
  (property "Reference" "R148" (at 115.824 88.9 0) (show_name no) (do_not_autoplace no) (effects (font (size 1.27 1.27))))
  (property "Value" "2.2K" (at 114.554 92.964 0) (show_name no) (do_not_autoplace no) (effects (font (size 1.27 1.27))))
  (property "Footprint" "Resistor_SMD:R_0402_1005Metric" (at 121.158 91.44 90) (hide yes) (show_name no) (do_not_autoplace no) (effects (font (size 1.27 1.27))))
  (property "Datasheet" "" (at 119.38 91.44 0) (hide yes) (show_name no) (do_not_autoplace no) (effects (font (size 1.27 1.27))))
  (property "Description" "Resistor" (at 119.38 91.44 0) (hide yes) (show_name no) (do_not_autoplace no) (effects (font (size 1.27 1.27))))
  (pin "1")
  (pin "2"))
 (symbol
  (lib_id "power:+3.3V")
  (at 52.07 78.74 0)
  (unit 1)
  (body_style 1)
  (exclude_from_sim no)
  (in_bom yes)
  (on_board yes)
  (in_pos_files yes)
  (dnp no)
  (fields_autoplaced yes)
  (property "Reference" "#PWR0576" (at 52.07 82.55 0) (hide yes) (show_name no) (do_not_autoplace no) (effects (font (size 1.27 1.27))))
  (property "Value" "+3.3V" (at 52.07 73.66 0) (show_name no) (do_not_autoplace no) (effects (font (size 1.27 1.27))))
  (property "Footprint" "" (at 52.07 78.74 0) (hide yes) (show_name no) (do_not_autoplace no) (effects (font (size 1.27 1.27))))
  (property "Datasheet" "" (at 52.07 78.74 0) (hide yes) (show_name no) (do_not_autoplace no) (effects (font (size 1.27 1.27))))
  (property "Description" "Power symbol creates a global label with name \"+3.3V\"" (at 52.07 78.74 0) (hide yes) (show_name no) (do_not_autoplace no) (effects (font (size 1.27 1.27))))
  (pin "1"))
 (symbol
  (lib_id "Device:R")
  (at 52.07 91.44 180)
  (unit 1)
  (body_style 1)
  (exclude_from_sim no)
  (in_bom yes)
  (on_board yes)
  (in_pos_files yes)
  (dnp no)
  (property "Reference" "R145" (at 48.514 88.9 0) (show_name no) (do_not_autoplace no) (effects (font (size 1.27 1.27))))
  (property "Value" "2.2K" (at 47.244 92.964 0) (show_name no) (do_not_autoplace no) (effects (font (size 1.27 1.27))))
  (property "Footprint" "Resistor_SMD:R_0402_1005Metric" (at 53.848 91.44 90) (hide yes) (show_name no) (do_not_autoplace no) (effects (font (size 1.27 1.27))))
  (property "Datasheet" "" (at 52.07 91.44 0) (hide yes) (show_name no) (do_not_autoplace no) (effects (font (size 1.27 1.27))))
  (property "Description" "Resistor" (at 52.07 91.44 0) (hide yes) (show_name no) (do_not_autoplace no) (effects (font (size 1.27 1.27))))
  (pin "1")
  (pin "2")))
